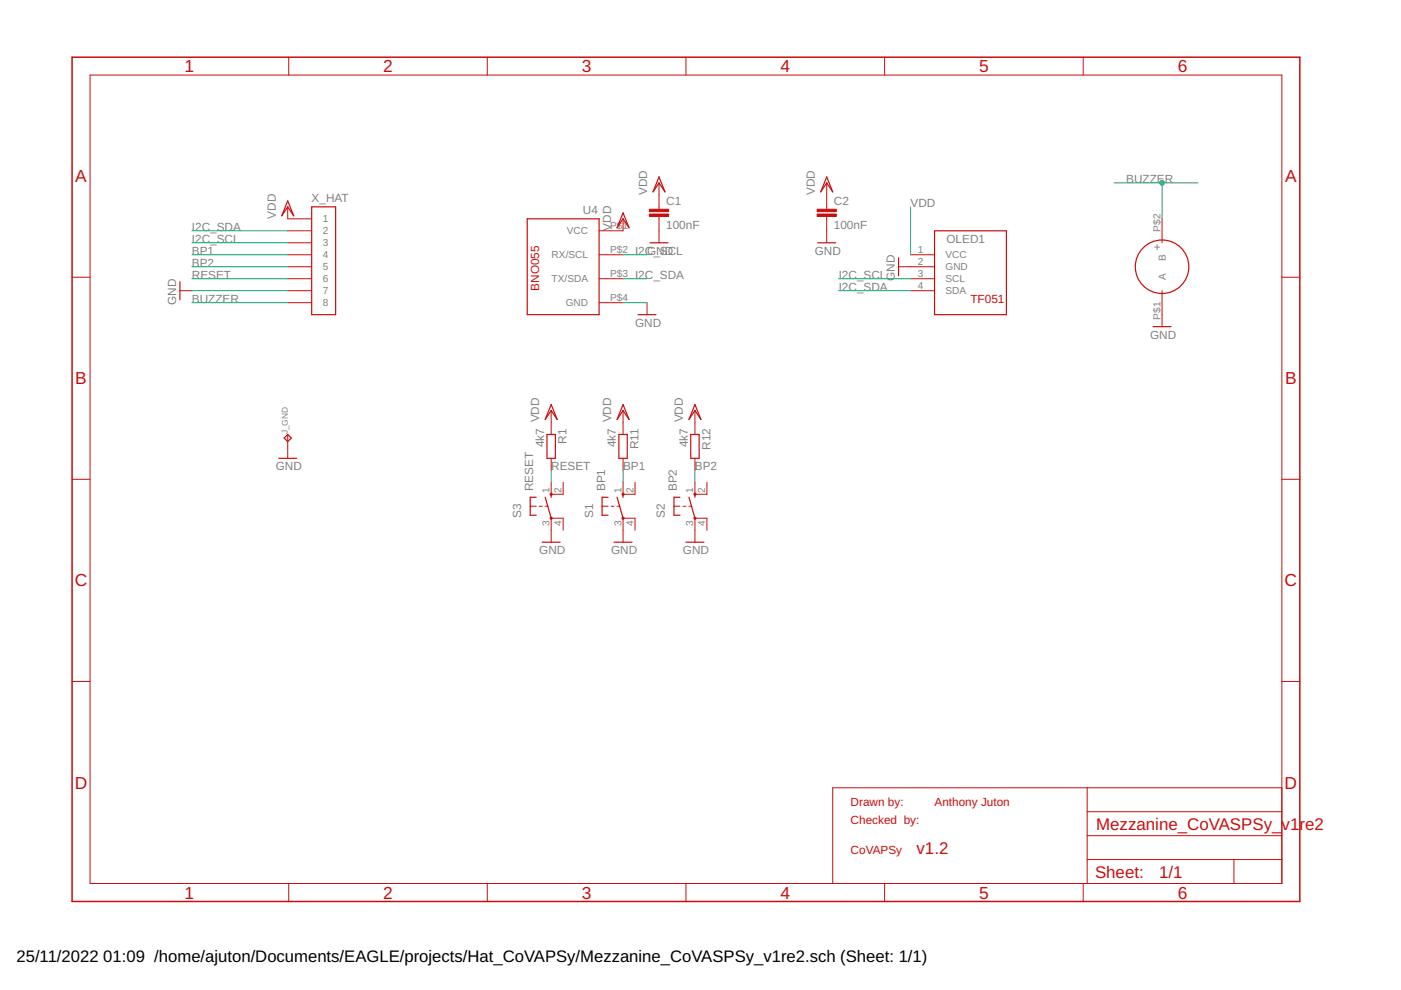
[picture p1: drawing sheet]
<svg xmlns="http://www.w3.org/2000/svg" width="297mm" height="210mm" viewBox="0 0 297 210" stroke-linecap="round" stroke-linejoin="round" font-family="sans-serif">
<g fill="none" stroke="#c90d0c" stroke-width=".25">
<path d="M139.7 37.5l1.3 3.2-1.3-1.9-1.2 1.9zM175.3 37.5l1.3 3.2-1.3-1.9-1.3 1.9zM38.1 59.7v3.8M61 42.6l1.3 3.2-1.3-1.9-1.3 1.9zM66.1 43.9h5.1v22.8h-5.1zM111.8 46.4h15.2v20.3h-15.2zM132.1 45.1l1.3 3.2-1.3-1.9-1.3 1.9zM137.8 51.5h3.8M173.4 51.5h3.8M190.5 54.7v3.8M198.1 48.9h15.3v17.8h-15.3zM135.3 66.7h3.8"/>
<path d="M244.5 69.3h3.8M59.1 97.2h3.8M61 92.1l.8 .8-.8 .7-.8-.7zM116 92.1h1.8v5.1h-1.8zM116.9 85.8l1.2 3.1-1.2-1.9-1.3 1.9zM131.2 92.1h1.8v5.1h-1.8zM132.1 85.8l1.3 3.1-1.3-1.9-1.3 1.9zM146.5 92.1h1.7v5.1h-1.7zM147.3 85.8l1.3 3.1-1.3-1.9-1.2 1.9zM113.7 105.4h-1.3v3.8h1.3M115 115h3.8M115.6 105.4l1.3 4.5"/>
<path d="M116.9 104.8v.6M128.9 105.4h-1.2v3.8h1.2M130.2 115h3.8M130.8 105.4l1.3 4.5M132.1 104.8v.6M144.2 105.4h-1.3v3.8h1.3M145.4 115h3.8M146.1 105.4l1.2 4.5M147.3 104.8v.6"/>
<circle cx="246.4" cy="56.6" r="5.7"/>
</g>
<g fill="none" stroke="#c90d0c" stroke-width=".21">
<path d="M19.1 15.9h252.7v171.4h-252.7zM61.2 12.1v3.8M103.3 12.1v3.8M145.4 12.1v3.8M187.6 12.1v3.8M229.7 12.1v3.8M139.7 38.8v5.6M175.3 38.8v5.6M15.3 58.8h3.8M61 48.9h5.1M61 54h5.1M61 59.1h5.1"/>
<path d="M61 56.6h5.1M61 43.9v2.5h5.1M61 51.5h5.1M127 54h5.1M127 59.1h5.1M132.1 46.4v2.5h-5.1M139.7 45.9v5.6M175.3 45.9v5.6M190.5 56.6h7.6M193.1 54h5M193.1 59.1h5M246.4 46.4v5.1"/>
<path d="M271.8 58.8h3.8M38.1 61.6h2.6M61 64.2h5.1M61 61.6h5.1M127 64.2h5.1M137.2 64.2v2.5M193.1 61.6h5M246.4 61.6v7.7M61 92.1v5.1M116.9 87v5.1M116.9 97.2v2.5M132.1 87v5.1"/>
<path d="M132.1 97.2v2.5M147.3 87v5.1M147.3 97.2v2.5M15.3 101.6h3.8M112.4 107.3h1.3M114.3 107.3h.7M115.6 107.3h.6M116.9 102.3v2.5h2.5v-2.5M119.4 112.4v-2.5h-2.5v5.1M127.7 107.3h1.2M129.6 107.3h.6M130.8 107.3h.7"/>
<path d="M132.1 102.3v2.5h2.5v-2.5M134.6 112.4v-2.5h-2.5v5.1M142.9 107.3h1.3M144.8 107.3h.6M146.1 107.3h.6M147.3 102.3v2.5h2.6v-2.5M149.9 112.4v-2.5h-2.6v5.1M271.8 101.6h3.8M15.3 144.5h3.8M271.8 144.5h3.8M230.5 167v20.3M230.5 177.2h41.3"/>
<path d="M230.5 172.1h41.3M271.8 167h-95.2v20.3M61.2 187.3v3.8M103.3 187.3v3.8M145.4 187.3v3.8M187.6 187.3v3.8M229.7 187.3v3.8M230.5 182.2h41.3M261.6 182.2v5.1"/>
</g>
<g fill="none" stroke="#c90d0c" stroke-width=".42">
<circle cx="116.9" cy="104.8" r=".13"/>
<circle cx="116.9" cy="109.9" r=".13"/>
<circle cx="132.1" cy="109.9" r=".13"/>
<circle cx="132.1" cy="104.8" r=".13"/>
<circle cx="147.3" cy="109.9" r=".13"/>
<circle cx="147.3" cy="104.8" r=".13"/>
</g>
<g fill="#c90d0c" stroke="#c90d0c" stroke-width=".21">
<path d="M137.7 45.4h4.1v.5h-4.1z"/>
<path d="M137.7 44.4h4.1v.5h-4.1z"/>
<path d="M173.2 45.4h4.1v.5h-4.1z"/>
<path d="M173.2 44.4h4.1v.5h-4.1z"/>
</g>
<path d="M15.3 12.1h260.3v179h-260.3z" fill="none" stroke="#c90d0c" stroke-width=".32"/>
<g fill="none" stroke="#0dab76" stroke-width=".21">
<path d="M236.2 38.8h17.8M246.4 38.8v7.6M40.7 59.1h20.3M40.7 48.9h20.3M40.7 54h20.3M40.7 51.5h20.3M40.7 56.6h20.3M132.1 59.1h5.1M132.1 54h5.1M177.8 59.1h15.3M193.1 43.9v10.1M40.7 64.2h20.3"/>
<path d="M40.7 61.6h20.3M132.1 64.2h5.1M177.8 61.6h15.3M116.9 99.7v2.6M132.1 99.7v2.6M147.3 99.7v2.6"/>
</g>
<circle cx="246.4" cy="38.8" r=".51" fill="#0dab76" stroke="#0dab76" stroke-width=".21"/>
<g font-size="3.7" fill="#c90d0c">
<text x="39.1" y="15.3">1</text>
<text x="81.2" y="15.3">2</text>
<text x="123.4" y="15.3">3</text>
<text x="165.5" y="15.3">4</text>
<text x="207.6" y="15.3">5</text>
<text x="249.7" y="15.3">6</text>
<text x="16" y="38.6">A</text>
<text x="272.5" y="38.6">A</text>
<text x="16" y="81.5">B</text>
<text x="272.5" y="81.5">B</text>
<text x="15.9" y="124.3">C</text>
<text x="272.4" y="124.3">C</text>
<text x="15.9" y="167.2">D</text>
<text x="272.4" y="167.2">D</text>
<text x="39.1" y="190.5">1</text>
<text x="81.2" y="190.5">2</text>
<text x="123.4" y="190.5">3</text>
<text x="165.5" y="190.5">4</text>
<text x="207.6" y="190.5">5</text>
<text x="249.7" y="190.5">6</text>
</g>
<g font-size="3.6" fill="#c90d0c">
<text x="232.4" y="175.9">Mezzanine_CoVASPSy_v1re2</text>
<text x="194.3" y="181">v1.2</text>
<text x="232.2" y="186.2">Sheet:</text>
<text x="245.8" y="186.1">1/1</text>
</g>
<g font-size="3.5">
<text x="3.5" y="204">25/11/2022</text>
<text x="21.9" y="204">01:09 /home/ajuton/Documents/EAGLE/projects/Hat_CoVAPSy/Mezzanine_CoVASPSy_v1re2.sch (Sheet: 1/1)</text>
</g>
<g font-size="2.5" fill="#808080">
<text x="137.2" y="41.3" transform="rotate(-90 137.2 41.3)">VDD</text>
<text x="172.7" y="41.3" transform="rotate(-90 172.7 41.3)">VDD</text>
<text x="238.8" y="38.8">BUZZE</text>
<text x="247" y="38.8">R</text>
<text x="58.5" y="46.4" transform="rotate(-90 58.5 46.4)">VDD</text>
<text x="66.1" y="42.8">X_HAT</text>
<text x="123.6" y="45.4">U4</text>
<text x="141.2" y="43.5">C1</text>
<text x="176.8" y="43.5">C2</text>
<text x="193.1" y="43.9">VDD</text>
<text x="40.7" y="48.9">I2C_SDA</text>
<text x="40.7" y="51.5">I2C_SCL</text>
<text x="129.6" y="48.9" transform="rotate(-90 129.6 48.9)">VDD</text>
<text x="141.2" y="48.6">100nF</text>
<text x="176.8" y="48.6">100nF</text>
<text x="200.7" y="51.5">OLED1</text>
<text x="244.6" y="53.3">+</text>
<text x="40.7" y="54">BP1</text>
<text x="40.7" y="56.6">BP2</text>
<text x="40.7" y="59.1">RESET</text>
<text x="134.6" y="59.1">I2C_SDA</text>
<text x="134.6" y="54">I2C_SCL</text>
<text x="137.2" y="54">GND</text>
<text x="172.7" y="54">GND</text>
<text x="177.8" y="59.1">I2C_SCL</text>
<text x="189.8" y="59.6" transform="rotate(-90 189.8 59.6)">GND</text>
<text x="37.4" y="64.6" transform="rotate(-90 37.4 64.6)">GND</text>
<text x="40.7" y="64.2">BUZZER</text>
<text x="177.8" y="61.6">I2C_SDA</text>
<text x="134.6" y="69.3">GND</text>
<text x="243.8" y="71.8">GND</text>
<text x="114.3" y="89.6" transform="rotate(-90 114.3 89.6)">VDD</text>
<text x="129.6" y="89.6" transform="rotate(-90 129.6 89.6)">VDD</text>
<text x="144.8" y="89.6" transform="rotate(-90 144.8 89.6)">VDD</text>
<text x="115.3" y="94.9" transform="rotate(-90 115.3 94.9)">4k7</text>
<text x="120.1" y="94" transform="rotate(-90 120.1 94)">R1</text>
<text x="130.6" y="94.9" transform="rotate(-90 130.6 94.9)">4k7</text>
<text x="135.4" y="95.2" transform="rotate(-90 135.4 95.2)">R11</text>
<text x="145.8" y="94.9" transform="rotate(-90 145.8 94.9)">4k7</text>
<text x="150.6" y="95.4" transform="rotate(-90 150.6 95.4)">R12</text>
<text x="58.5" y="99.7">GND</text>
<text x="116.9" y="99.7">RESET</text>
<text x="132.1" y="99.7">BP1</text>
<text x="147.3" y="99.7">BP2</text>
<text x="113.1" y="104.2" transform="rotate(-90 113.1 104.2)">RESET</text>
<text x="128.3" y="104.2" transform="rotate(-90 128.3 104.2)">BP1</text>
<text x="143.5" y="104.2" transform="rotate(-90 143.5 104.2)">BP2</text>
<text x="110.5" y="109.9" transform="rotate(-90 110.5 109.9)">S3</text>
<text x="125.8" y="109.9" transform="rotate(-90 125.8 109.9)">S1</text>
<text x="141" y="109.9" transform="rotate(-90 141 109.9)">S2</text>
<text x="114.3" y="117.5">GND</text>
<text x="129.6" y="117.5">GND</text>
<text x="144.8" y="117.5">GND</text>
</g>
<g font-size="2.5" fill="#c90d0c">
<text x="114.3" y="61.6" transform="rotate(-90 114.3 61.6)">BNO055</text>
<text x="205.8" y="64.2">TF051</text>
<text x="180.4" y="170.8">Drawn by:</text>
<text x="198.1" y="170.8">Anthony Juton</text>
<text x="180.4" y="174.6">Checked by:</text>
<text x="180.4" y="181">CoVAPSy</text>
</g>
<g font-size="2.1" fill="#808080">
<text x="68.4" y="47.2">1</text>
<text x="68.4" y="49.7">2</text>
<text x="68.4" y="52.2">3</text>
<text x="120.2" y="49.7">VCC</text>
<text x="129.4" y="48.6">P$1</text>
<text x="129.4" y="53.7">P$2</text>
<text x="194.6" y="53.7">1</text>
<text x="246" y="49.1" transform="rotate(-90 246 49.1)">P$2</text>
<text x="68.4" y="54.8">4</text>
<text x="68.4" y="57.3">5</text>
<text x="68.4" y="59.9">6</text>
<text x="117" y="54.8">RX/SCL</text>
<text x="117" y="59.9">TX/SDA</text>
<text x="129.4" y="58.7">P$3</text>
<text x="194.6" y="56.2">2</text>
<text x="194.6" y="58.7">3</text>
<text x="200.5" y="54.8">VCC</text>
<text x="200.5" y="57.3">GND</text>
<text x="200.5" y="59.9">SCL</text>
<text x="247.1" y="59.3" transform="rotate(-90 247.1 59.3)">A</text>
<text x="247.1" y="55.2" transform="rotate(-90 247.1 55.2)">B</text>
<text x="68.4" y="62.4">7</text>
<text x="68.4" y="64.9">8</text>
<text x="119.9" y="64.9">GND</text>
<text x="129.4" y="63.8">P$4</text>
<text x="194.6" y="61.3">4</text>
<text x="200.5" y="62.4">SDA</text>
<text x="246" y="67.8" transform="rotate(-90 246 67.8)">P$1</text>
<text x="116.5" y="104.4" transform="rotate(-90 116.5 104.4)">1</text>
<text x="119.1" y="104.4" transform="rotate(-90 119.1 104.4)">2</text>
<text x="131.7" y="104.4" transform="rotate(-90 131.7 104.4)">1</text>
<text x="134.3" y="104.4" transform="rotate(-90 134.3 104.4)">2</text>
<text x="147" y="104.4" transform="rotate(-90 147 104.4)">1</text>
<text x="149.5" y="104.4" transform="rotate(-90 149.5 104.4)">2</text>
<text x="116.5" y="111.4" transform="rotate(-90 116.5 111.4)">3</text>
<text x="119.1" y="111.4" transform="rotate(-90 119.1 111.4)">4</text>
<text x="131.7" y="111.4" transform="rotate(-90 131.7 111.4)">3</text>
<text x="134.3" y="111.4" transform="rotate(-90 134.3 111.4)">4</text>
<text x="147" y="111.4" transform="rotate(-90 147 111.4)">3</text>
<text x="149.5" y="111.4" transform="rotate(-90 149.5 111.4)">4</text>
</g>
<text font-size="1.8" fill="#808080" x="61" y="92.1" transform="rotate(-90 61 92.1)">J_GND</text>
</svg>
